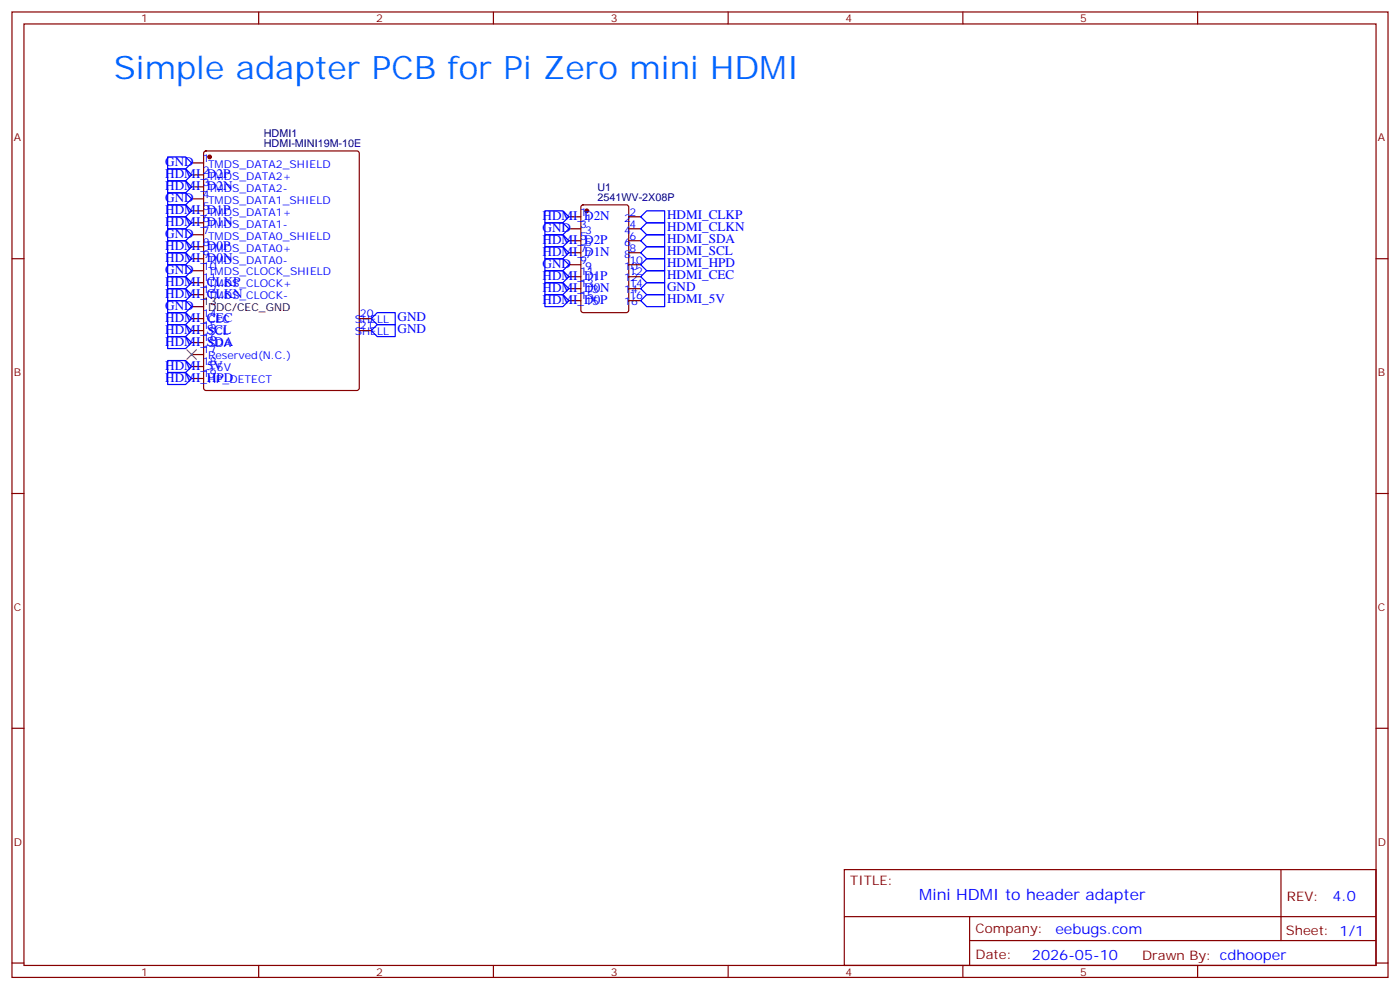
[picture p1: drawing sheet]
<svg xmlns="http://www.w3.org/2000/svg" width="412mm" height="292mm" viewBox="0 0 412 292" stroke-linecap="round" stroke-linejoin="round" font-family="sans-serif">
<g fill="none" stroke="#870000" stroke-width=".35">
<path d="M3.5 3.5h405.4v284.4h-405.4zM7.1 7.1h398.2v277.2h-398.2zM76.2 3.5v3.6M145.3 3.5v3.6M214.5 3.5v3.6M283.6 3.5v3.6M352.8 3.5v3.6M56.4 48h3.6M56.4 51.5h3.6M56.4 55h3.6M56.4 58.6h3.6M60.2 44.7l.5-.2h44.4l.7 .4v69.4l-.4 .7h-44.7l-.7-.5v-69.3z"/>
<path d="M3.5 76.2h3.6M56.4 76.2h3.6M56.4 62.1h3.6M56.4 65.6h3.6M56.4 69.1h3.6M56.4 72.7h3.6M56.4 79.7h3.6M167.6 63.9h3.5M167.6 67.4h3.5M167.6 70.9h3.5M167.6 74.4h3.5M167.6 78h3.5"/>
<path d="M171.3 60.5l.5-.2h12.7l.7 .5v30.6l-.5 .6-12.9 .1-.6-.5-.1-30.6zM185.2 63.9h3.5M185.2 67.4h3.5M185.2 70.9h3.5M185.2 74.4h3.5M185.2 78h3.5M405.3 76.2h3.6M56.4 83.3h3.6M56.4 86.8h3.6M56.4 93.8h3.6M56.4 97.4h3.6M105.8 93.8h3.6"/>
<path d="M105.8 97.4h3.6M167.6 88.5h3.5M167.6 85h3.5M167.6 81.5h3.5M185.2 88.5h3.5M185.2 85h3.5M185.2 81.5h3.5M56.4 100.9h3.6M56.4 104.4h3.6M56.4 108h3.6M56.4 111.5h3.6M3.5 145.3h3.6"/>
<path d="M405.3 145.3h3.6M3.5 214.5h3.6M405.3 214.5h3.6M248.7 256.1h156.6v28.2h-156.6zM377.3 256.1v20.9M248.7 270h156.5M285.6 277h119.6M285.6 270v14.1M3.5 283.6h3.6M76.2 284.3v3.6M145.3 284.3v3.6M214.5 284.3v3.6"/>
<path d="M283.6 284.3v3.6M352.8 284.3v3.6M405.3 283.6h3.6"/>
</g>
<g fill="#870000" stroke="#870000" stroke-width=".35">
<circle cx="61.7" cy="46.2" r=".53"/>
<circle cx="172.9" cy="62.1" r=".53"/>
</g>
<path d="M56.4 90.3h3.6" fill="none" stroke="#000" stroke-width=".35"/>
<g fill="none" stroke="#00f" stroke-width=".35">
<path d="M49.4 46.2h5.3l1.7 1.8-1.7 1.7h-5.3zM49.4 49.7h5.3l1.7 1.8-1.7 1.8h-5.3zM49.4 53.3h5.3l1.7 1.7-1.7 1.8h-5.3zM49.4 56.8h5.3l1.7 1.8-1.7 1.7h-5.3zM49.4 60.3h5.3l1.7 1.8-1.7 1.8h-5.3zM49.4 63.9h5.3l1.7 1.7-1.7 1.8h-5.3zM49.4 78h5.3l1.7 1.7-1.7 1.8h-5.3zM49.4 67.4h5.3l1.7 1.7-1.7 1.8h-5.3zM49.4 70.9h5.3l1.7 1.8-1.7 1.7h-5.3zM49.4 74.4h5.3l1.7 1.8-1.7 1.8h-5.3zM160.5 72.7h5.3l1.8 1.7-1.8 1.8h-5.3zM160.5 79.7h5.3l1.8 1.8-1.8 1.8h-5.3z"/>
<path d="M160.5 62.1h5.3l1.8 1.8-1.8 1.7h-5.3zM160.5 69.1h5.3l1.8 1.8-1.8 1.8h-5.3zM160.5 65.6h5.3l1.8 1.8-1.8 1.7h-5.3zM160.5 76.2h5.3l1.8 1.8-1.8 1.7h-5.3zM188.7 78l1.8-1.8h5.3v3.5h-5.3zM188.7 74.4l1.8-1.7h5.3v3.5h-5.3zM188.7 67.4l1.8-1.8h5.3v3.5h-5.3zM188.7 63.9l1.8-1.8h5.3v3.5h-5.3zM190.5 69.1h5.3v3.6h-5.3l-1.8-1.8zM49.4 88.5h5.3l1.7 1.8-1.7 1.8h-5.3zM49.4 81.5h5.3l1.7 1.8-1.7 1.7h-5.3zM49.4 85h5.3l1.7 1.8-1.7 1.7h-5.3z"/>
<path d="M49.4 92.1h5.3l1.7 1.7-1.7 1.8h-5.3zM49.4 95.6h5.3l1.7 1.8-1.7 1.7h-5.3zM49.4 99.1h5.3l1.7 1.8-1.7 1.8h-5.3zM109.4 93.8l1.7-1.7h5.3v3.5h-5.3zM109.4 97.4l1.7-1.8h5.3v3.5h-5.3zM160.5 83.3h5.3l1.8 1.7-1.8 1.8h-5.3zM160.5 86.8h5.3l1.8 1.7-1.8 1.8h-5.3zM188.7 88.5l1.8-1.7h5.3v3.5h-5.3zM188.7 81.5l1.8-1.8h5.3v3.6h-5.3zM188.7 85l1.8-1.7h5.3v3.5h-5.3zM49.4 109.7h5.3l1.7 1.8-1.7 1.7h-5.3zM49.4 106.2h5.3l1.7 1.8-1.7 1.7h-5.3z"/>
</g>
<path d="M55 103l2.9 2.8M57.9 103l-2.9 2.8" fill="none" stroke="#3c3" stroke-width=".35"/>
<text font-size="9.5" fill="#06f" x="33.5" y="23.3">Simple adapter PCB for Pi Zero mini HDMI</text>
<text font-size="4.6" fill="#00f" x="270.8" y="265.1">Mini HDMI to header adapter</text>
<g font-size="4.2" fill="#00f">
<text x="392.5" y="265.4">4.0</text>
<text x="310.9" y="274.9">eebugs.com</text>
<text x="304" y="282.7">2026-05-10</text>
</g>
<g font-size="3.9" fill="#00f">
<text x="48.7" y="49">GND</text>
<text x="48.7" y="52.5">HDMI_D2P</text>
<text x="48.7" y="56.1">HDMI_D2N</text>
<text x="48.7" y="59.6">GND</text>
<text x="48.7" y="63.1">HDMI_D1P</text>
<text x="159.8" y="64.9">HDMI_D2N</text>
<text x="196.5" y="64.6">HDMI_CLKP</text>
<text x="48.7" y="66.6">HDMI_D1N</text>
<text x="48.7" y="70.2">GND</text>
<text x="159.8" y="71.9">HDMI_D2P</text>
<text x="159.8" y="68.4">GND</text>
<text x="196.5" y="71.6">HDMI_SDA</text>
<text x="196.5" y="68.1">HDMI_CLKN</text>
<text x="48.7" y="73.7">HDMI_D0P</text>
<text x="48.7" y="77.2">HDMI_D0N</text>
<text x="159.8" y="75.5">HDMI_D1N</text>
<text x="196.5" y="75.2">HDMI_SCL</text>
<text x="48.7" y="80.8">GND</text>
<text x="159.8" y="82.5">HDMI_D1P</text>
<text x="159.8" y="79">GND</text>
<text x="196.5" y="78.7">HDMI_HPD</text>
<text x="196.5" y="82.2">HDMI_CEC</text>
<text x="48.7" y="84.3">HDMI_CLKP</text>
<text x="48.7" y="87.8">HDMI_CLKN</text>
<text x="159.8" y="86">HDMI_D0N</text>
<text x="159.8" y="89.6">HDMI_D0P</text>
<text x="196.5" y="89.3">HDMI_5V</text>
<text x="196.5" y="85.8">GND</text>
<text x="48.7" y="91.3">GND</text>
<text x="48.7" y="94.9">HDMI_CEC</text>
<text x="117.1" y="94.6">GND</text>
<text x="48.7" y="98.4">HDMI_SCL</text>
<text x="48.7" y="101.9">HDMI_SDA</text>
<text x="117.1" y="98.1">GND</text>
<text x="48.7" y="112.5">HDMI_HPD</text>
<text x="48.7" y="109">HDMI_5V</text>
</g>
<g font-size="3.9" fill="#800">
<text x="250.5" y="260.7">TITLE:</text>
<text x="379.1" y="265.4">REV:</text>
<text x="287.4" y="274.9">Company:</text>
<text x="378.7" y="275.5">Sheet: 1/1</text>
<text x="287.4" y="282.6">Date:</text>
<text x="336.4" y="282.7">Drawn By: cdhooper</text>
</g>
<g font-size="3.2" fill="#800">
<text x="41.6" y="6.5">1</text>
<text x="110.8" y="6.5">2</text>
<text x="179.9" y="6.5">3</text>
<text x="249.1" y="6.5">4</text>
<text x="318.2" y="6.5">5</text>
<text x="4.1" y="41.6">A</text>
<text x="405.9" y="41.6">A</text>
<text x="4.1" y="110.8">B</text>
<text x="405.9" y="110.8">B</text>
<text x="4.1" y="179.9">C</text>
<text x="405.9" y="179.9">C</text>
<text x="4.1" y="249.1">D</text>
<text x="405.9" y="249.1">D</text>
<text x="41.6" y="287.3">1</text>
<text x="110.8" y="287.3">2</text>
<text x="179.9" y="287.3">3</text>
<text x="249.1" y="287.3">4</text>
<text x="318.2" y="287.3">5</text>
</g>
<g font-size="3.2" fill="#000080">
<text x="77.7" y="40.4">HDMI1</text>
<text x="77.7" y="43.4">HDMI-MINI19M-10E</text>
<text x="176" y="59.3">2541WV-2X08P</text>
<text x="176" y="56.2">U1</text>
</g>
<g font-size="3.2" fill="#00f">
<text x="59.8" y="47.6">1</text>
<text x="59.8" y="51.2">2</text>
<text x="61.3" y="49.4">TMDS_DATA2_SHIELD</text>
<text x="61.3" y="52.9">TMDS_DATA2+</text>
<text x="59.8" y="54.7">3</text>
<text x="59.8" y="58.2">4</text>
<text x="61.3" y="56.4">TMDS_DATA2-</text>
<text x="61.3" y="60">TMDS_DATA1_SHIELD</text>
<text x="59.8" y="61.7">5</text>
<text x="59.8" y="65.3">6</text>
<text x="61.3" y="63.5">TMDS_DATA1+</text>
<text x="170.9" y="63.5">1</text>
<text x="172.4" y="65.3">1</text>
<text x="183.9" y="65.3">2</text>
<text x="185.4" y="63.5">2</text>
<text x="59.8" y="68.8">7</text>
<text x="61.3" y="67">TMDS_DATA1-</text>
<text x="61.3" y="70.6">TMDS_DATA0_SHIELD</text>
<text x="170.9" y="67">3</text>
<text x="170.9" y="70.6">5</text>
<text x="172.4" y="68.8">3</text>
<text x="183.9" y="68.8">4</text>
<text x="185.4" y="70.6">6</text>
<text x="185.4" y="67">4</text>
<text x="59.8" y="72.3">8</text>
<text x="59.8" y="75.8">9</text>
<text x="61.3" y="74.1">TMDS_DATA0+</text>
<text x="61.3" y="77.6">TMDS_DATA0-</text>
<text x="170.9" y="74.1">7</text>
<text x="170.9" y="77.6">9</text>
<text x="172.4" y="72.3">5</text>
<text x="172.4" y="75.8">7</text>
<text x="183.9" y="75.8">8</text>
<text x="183.9" y="72.3">6</text>
<text x="185.4" y="77.6">10</text>
<text x="185.4" y="74.1">8</text>
<text x="59.8" y="79.4">10</text>
<text x="59.8" y="82.9">11</text>
<text x="61.3" y="81.1">TMDS_CLOCK_SHIELD</text>
<text x="170.9" y="81.1">11</text>
<text x="172.4" y="79.4">9</text>
<text x="172.4" y="82.9">11</text>
<text x="183.9" y="82.9">12</text>
<text x="183.9" y="79.4">10</text>
<text x="185.4" y="81.1">12</text>
<text x="59.8" y="86.4">12</text>
<text x="61.3" y="84.7">TMDS_CLOCK+</text>
<text x="61.3" y="88.2">TMDS_CLOCK-</text>
<text x="170.9" y="84.7">13</text>
<text x="170.9" y="88.2">15</text>
<text x="172.4" y="86.4">13</text>
<text x="172.4" y="90">15</text>
<text x="183.9" y="90">16</text>
<text x="183.9" y="86.4">14</text>
<text x="185.4" y="88.2">16</text>
<text x="185.4" y="84.7">14</text>
<text x="59.8" y="93.5">14</text>
<text x="61.3" y="95.2">CEC</text>
<text x="104.5" y="95.2">SHELL</text>
<text x="106" y="93.5">20</text>
<text x="59.8" y="97">15</text>
<text x="59.8" y="100.5">16</text>
<text x="61.3" y="98.8">SCL</text>
<text x="104.5" y="98.8">SHELL</text>
<text x="106" y="97">21</text>
<text x="59.8" y="104.1">17</text>
<text x="59.8" y="107.6">18</text>
<text x="61.3" y="102.3">SDA</text>
<text x="61.3" y="105.8">Reserved(N.C.)</text>
<text x="59.8" y="111.1">19</text>
<text x="61.3" y="109.4">+5V</text>
<text x="61.3" y="112.9">HP_DETECT</text>
</g>
<g font-size="3.2">
<text x="59.8" y="90">13</text>
<text x="61.3" y="91.7">DDC/CEC_GND</text>
</g>
</svg>
